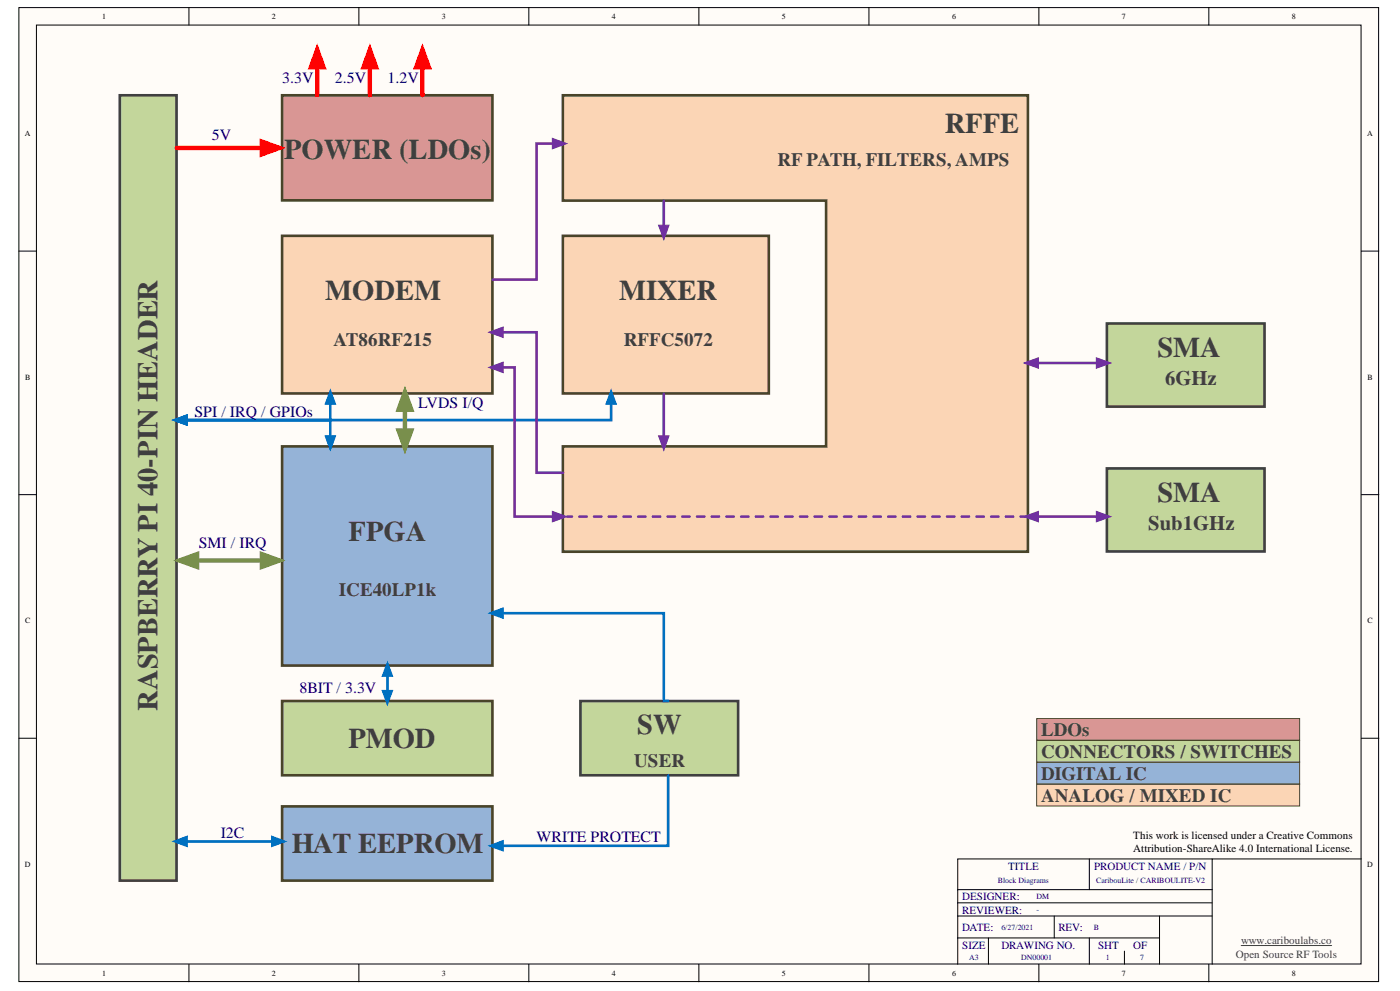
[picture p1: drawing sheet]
<svg xmlns="http://www.w3.org/2000/svg" width="420mm" height="297mm" viewBox="0 0 420 297" stroke-linecap="round" stroke-linejoin="round" font-family="sans-serif">
<g fill="#fffcf8" stroke="#000" stroke-width=".3">
<path d="M5.7 2.3h407.7v291.9h-407.7z"/>
<path d="M10.9 7.5h397.2v281.5h-397.2z"/>
</g>
<g fill="none" stroke="#000" stroke-width=".3">
<path d="M56.7 2.3v5.2M107.6 2.3v5.2M158.6 2.3v5.2M209.6 2.3v5.2M260.6 2.3v5.2M311.5 2.3v5.2M362.5 2.3v5.2M5.7 75.3h5.2M408.2 75.3h5.3M5.7 148.3h5.2M408.2 148.3h5.3M5.7 221.3h5.2"/>
<path d="M408.2 221.3h5.3M326.6 257.5v9.2M363.5 257.5h-76.3v9.2M408.2 257.5h-44.7v31.5M287.2 270.6h76.3M316.1 274.6v6.5M347.7 274.6v14.4M363.5 274.6h-76.3v6.5M363.5 266.7h-76.3v7.9M56.7 289v5.3M107.6 289v5.3M158.6 289v5.3"/>
<path d="M209.6 289v5.3M260.6 289v5.3M287.2 281.1v7.9M287.2 281.1h60.5M296.4 281.1v7.9M311.5 289v5.3M326.6 281.1v7.9M337.2 285.1v3.9M362.5 289v5.3"/>
</g>
<path d="M372.2 283.4h27.1" fill="none" stroke="#404040" stroke-width=".3"/>
<path d="M35.9 28.6h17v235.4h-17z" fill="#c3d69b" stroke="#404040" stroke-width=".79"/>
<path d="M84.6 210.1h63.1v22.3h-63.1z" fill="#c3d69b" stroke="#494429" stroke-width=".79"/>
<path d="M84.6 133.8h63.1v65.7h-63.1z" fill="#95b3d7" stroke="#494429" stroke-width=".79"/>
<g fill="#fbd5b5" stroke="#494429" stroke-width=".79">
<path d="M84.6 70.7h63.1v47.2h-63.1z"/>
<path d="M168.8 70.7h61.7v47.2h-61.7z"/>
</g>
<path d="M84.6 28.6h63.1v31.5h-63.1z" fill="#d99694" stroke="#494429" stroke-width=".79"/>
<path d="M84.6 241.7h63.1v22.3h-63.1z" fill="#95b3d7" stroke="#494429" stroke-width=".79"/>
<path d="M168.8 28.6h139.4v136.8h-139.4v-31.6h78.9v-73.7h-78.9z" fill-rule="evenodd" fill="#fbd5b5" stroke="#494429" stroke-width=".79"/>
<g fill="#c3d69b" stroke="#404040" stroke-width=".79">
<path d="M331.9 97h47.3v24.9h-47.3z"/>
<path d="M331.9 140.4h47.3v24.9h-47.3z"/>
<path d="M174 210.1h47.3v22.3h-47.3z"/>
</g>
<path d="M95.1 15.4v13.2M110.9 15.4v13.2M126.7 15.4v13.2M53 44.3h30.3" fill="none" stroke="#f00" stroke-width="1.3"/>
<g fill="#f00" stroke="#f00" stroke-width=".3">
<path d="M78 41.7l7.3 2.6-7.3 2.7z"/>
<path d="M95.1 13.4l2.6 7.3h-5.2z"/>
<path d="M110.9 13.4l2.6 7.3h-5.2z"/>
<path d="M126.7 13.4l2.6 7.3h-5.2z"/>
</g>
<path d="M99.1 118v7.9h-46.1M183.3 118v7.9h-130.3M53 125.9h46.1v7.9M116.2 199.6v10.5M147.7 183.8h51.3v26.3h1.4M200.4 232.5v21h-52.7M53 252.2h31.6" fill="none" stroke="#0070c0" stroke-width=".79"/>
<g fill="#0070c0" stroke="#0070c0" stroke-width=".3">
<path d="M51.8 125.9l4.4-1.6v3.2z"/>
<path d="M99.1 116.8l1.5 4.4h-3.1z"/>
<path d="M97.5 130.6h3.1l-1.5 4.4z"/>
<path d="M183.3 116.8l1.5 4.4h-3.1z"/>
<path d="M146.6 183.8l4.3-1.6v3.2z"/>
<path d="M116.2 198.4l1.5 4.3h-3.1z"/>
<path d="M114.6 206.9h3.1l-1.5 4.4z"/>
<path d="M81.4 250.6l4.4 1.6-4.4 1.6z"/>
<path d="M51.8 252.2l4.4-1.6v3.2z"/>
<path d="M146.6 253.5l4.3-1.6v3.2z"/>
</g>
<path d="M121.4 118v15.8M54.3 168h29" fill="none" stroke="#76923c" stroke-width="1.3"/>
<g fill="#76923c" stroke="#76923c" stroke-width=".3">
<path d="M121.4 116l2.7 7.3h-5.3z"/>
<path d="M118.8 128.5h5.3l-2.7 7.3z"/>
<path d="M52.4 168l7.2-2.6v5.2z"/>
<path d="M78 165.4l7.3 2.6-7.3 2.6z"/>
</g>
<path d="M168.8 43h-7.9v40.8h-13.2M199 60.1v10.6M147.7 99.6h13.2v42.1h7.9M147.7 110.1h6.6v44.7h14.5M199 118v15.8M308.2 108.8h23.7M308.2 154.8h23.7" fill="none" stroke="#7030a0" stroke-width=".79"/>
<g fill="#7030a0" stroke="#7030a0" stroke-width=".3">
<path d="M197.5 67.5h3.1l-1.6 4.3z"/>
<path d="M197.5 130.6h3.1l-1.6 4.4z"/>
<path d="M165.6 41.5l4.4 1.5-4.4 1.6z"/>
<path d="M146.6 99.6l4.3-1.6v3.2z"/>
<path d="M146.6 110.1l4.3-1.6v3.2z"/>
<path d="M165.6 153.3l4.4 1.5-4.4 1.6z"/>
<path d="M328.8 153.3l4.3 1.5-4.3 1.6z"/>
<path d="M307 154.8l4.4-1.5v3.1z"/>
<path d="M328.8 107.2l4.3 1.6-4.3 1.6z"/>
<path d="M307 108.8l4.4-1.6v3.2z"/>
</g>
<path d="M308.2 154.8h-138.1" fill="none" stroke="#7030a0" stroke-width=".79" stroke-dasharray="2.2 2.2"/>
<path d="M310.9 215.4h78.8v6.5h-78.8z" fill="#d99694" stroke="#494429" stroke-width=".3"/>
<path d="M310.9 221.9h78.8v6.5h-78.8z" fill="#c3d69b" stroke="#494429" stroke-width=".3"/>
<path d="M310.9 228.5h78.8v6.5h-78.8z" fill="#95b3d7" stroke="#494429" stroke-width=".3"/>
<path d="M310.9 235.1h78.8v6.5h-78.8z" fill="#fbd5b5" stroke="#494429" stroke-width=".3"/>
<text font-size="8.6" fill="#3f3f3f" x="47.2" y="213" transform="rotate(-90 47.2 213)">RASPBERRY PI 40-PIN HEADER</text>
<g font-size="8.5" fill="#3f3f3f">
<text x="283.3" y="39.9">RFFE</text>
<text x="85.2" y="47.8">POWER (LDOs)</text>
<text x="97.5" y="89.8">MODEM</text>
<text x="185.7" y="89.8">MIXER</text>
<text x="347.1" y="106.9">SMA</text>
<text x="347.1" y="150.4">SMA</text>
<text x="104.5" y="162.2">FPGA</text>
<text x="191.1" y="220.1">SW</text>
<text x="104.5" y="224.1">PMOD</text>
<text x="87.5" y="255.6">HAT EEPROM</text>
</g>
<g font-size="6.2" fill="#3f3f3f">
<text x="349.4" y="115.4">6GHz</text>
<text x="344.3" y="158.8">Sub1GHz</text>
</g>
<g font-size="5.7" fill="#3f3f3f">
<text x="233.2" y="49.7">RF PATH, FILTERS, AMPS</text>
<text x="100" y="103.6">AT86RF215</text>
<text x="187" y="103.6">RFFC5072</text>
<text x="101.6" y="178.6">ICE40LP1k</text>
<text x="312.2" y="220.7">LDOs</text>
<text x="312.2" y="227.3">CONNECTORS / SWITCHES</text>
<text x="190.1" y="229.9">USER</text>
<text x="312.2" y="233.9">DIGITAL IC</text>
<text x="312.2" y="240.5">ANALOG / MIXED IC</text>
</g>
<g font-size="4.7" fill="#000080">
<text x="84.6" y="24.9">3.3V</text>
<text x="100.4" y="24.9">2.5V</text>
<text x="116.2" y="24.9">1.2V</text>
<text x="63.6" y="42">5V</text>
<text x="58.3" y="124.9">SPI / IRQ / GPIOs</text>
<text x="125.4" y="122.2">LVDS I/Q</text>
<text x="59.6" y="164.3">SMI / IRQ</text>
<text x="89.8" y="207.7">8BIT / 3.3V</text>
<text x="66.2" y="251.2">I2C</text>
<text x="160.9" y="252.5">WRITE PROTECT</text>
</g>
<g font-size="3.3">
<text x="339.8" y="251.4">This work is licensed under a Creative Commons</text>
<text x="339.8" y="255.4">Attribution-ShareAlike 4.0 International License.</text>
</g>
<g font-size="3.3" fill="#000080">
<text x="302.3" y="260.7">TITLE</text>
<text x="328.1" y="260.7">PRODUCT NAME / P/N</text>
<text x="288.5" y="269.9">DESIGNER:</text>
<text x="288.5" y="273.8">REVIEWER:</text>
<text x="288.5" y="279.1">DATE:</text>
<text x="317.4" y="279.1">REV:</text>
<text x="288.5" y="284.4">SIZE</text>
<text x="300.3" y="284.4">DRAWING NO.</text>
<text x="329.3" y="284.4">SHT</text>
<text x="339.8" y="284.4">OF</text>
</g>
<g font-size="3.3" fill="#404040">
<text x="370.6" y="287">Open Source RF Tools</text>
<text x="372.2" y="283.1">www.cariboulabs.co</text>
</g>
<g font-size="2.4">
<text x="30.6" y="5.7">1</text>
<text x="81.6" y="5.7">2</text>
<text x="132.5" y="5.7">3</text>
<text x="183.5" y="5.7">4</text>
<text x="234.4" y="5.7">5</text>
<text x="285.5" y="5.7">6</text>
<text x="336.4" y="5.7">7</text>
<text x="387.4" y="5.7">8</text>
<text x="7.4" y="40.9">A</text>
<text x="410" y="40.9">A</text>
<text x="7.5" y="113.8">B</text>
<text x="410" y="113.8">B</text>
<text x="7.5" y="186.9">C</text>
<text x="410" y="186.9">C</text>
<text x="7.4" y="259.9">D</text>
<text x="410" y="259.9">D</text>
<text x="30.6" y="292.4">1</text>
<text x="81.6" y="292.4">2</text>
<text x="132.5" y="292.4">3</text>
<text x="183.5" y="292.4">4</text>
<text x="234.4" y="292.4">5</text>
<text x="285.5" y="292.4">6</text>
<text x="336.4" y="292.4">7</text>
<text x="387.4" y="292.4">8</text>
</g>
<g font-size="2.4" fill="#000080">
<text x="299.2" y="264.8">Block Diagrams</text>
<text x="310.8" y="269.6">DM</text>
<text x="328.7" y="264.8">CaribouLite / CARIBOULITE-V2</text>
<text x="310.8" y="273.5">-</text>
<text x="300.3" y="278.7">6/27/2021</text>
<text x="328" y="278.7">B</text>
<text x="290.6" y="287.7">A3</text>
<text x="306.2" y="287.7">DN00001</text>
<text x="331.6" y="287.7">1</text>
<text x="341.8" y="287.7">7</text>
</g>
</svg>
